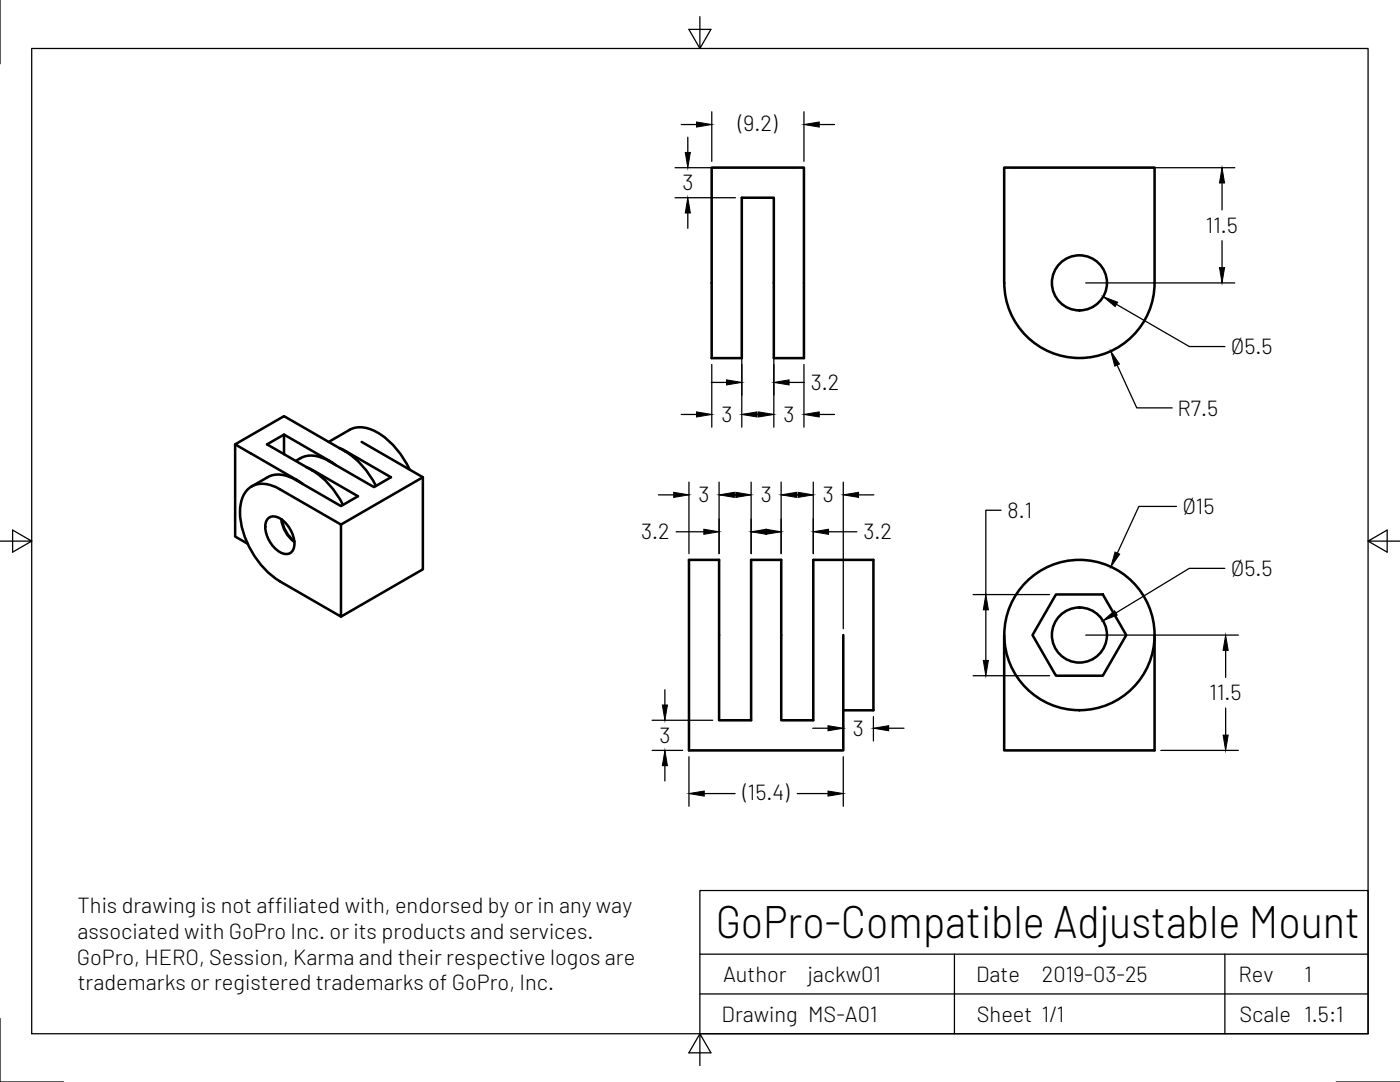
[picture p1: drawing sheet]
<svg xmlns="http://www.w3.org/2000/svg" width="279mm" height="216mm" viewBox="0 0 279 216" stroke-linecap="round" stroke-linejoin="round" font-family="sans-serif">
<!-- layer: Visible -->
<g fill="none" stroke="#000" stroke-width=".51">
<path d="M142 33.4h18.4v38.1h-6v-32h-6.4v32h-6zM200.4 33.4h30v23a15 15 0 0 1-15 15 15 15 0 0 1-15-15zM46.9 88.7v18.4l2.5 1.4M53.4 95.2l-3.2 1.9M55.8 97.6a5.3 5.3 0 0 0-6.2-.1 6.8 6.8 0 0 0-1.6 5.9 17.8 17.8 0 0 0 7.9 12.6l12.2 7v-18.3l-12.3-7.1M56.7 90.6v-3.9l10.3 6.1M56.7 86.7l-3.4 2 9 5.2M61.1 93.2l1.3 .6M62.3 93.9a16.8 16.8 0 0 1 6.1 6.8M62.4 93.8l9 5.2-3.3 2-9.1-5.2a5.6 5.6 0 0 0-5.6-.6M65.6 88.2l4.2-2.4a5.9 5.9 0 0 1 6.1 .9 17.4 17.4 0 0 1 5.8 7M67.7 89.4l10.3 5.8-3.4 2-9-5.2a5.6 5.6 0 0 0-6.6 0"/>
<path d="M68.9 90.1l-12.2-7.1-9.8 5.7 13.5 7.9M68.9 90.1a16.8 16.8 0 0 1 6.1 6.9M72.2 88.2l12.2 7v18.4l-16.3 9.4M84.4 95.2l-16.3 9.5M53.6 103.4a2.61 2.61 0 0 1 3.4 1 5.4 5.4 0 0 1 1.5 5.4 1.71 1.71 0 0 1-2.7 .4 6.2 6.2 0 0 1-2.8-5.8zM56.1 103.6a6.6 6.6 0 0 0 2.7 4.5M56.3 103.7a6.6 6.6 0 0 0 2.4 4.3M210.7 118.6h9.4l4.7 8.1-4.7 8.1h-9.4l-4.6-8.1zM168.3 126.7v23h-30.8v-38h6v32h6.4v-32h6v32h6.4v-32h12v30h-6M200.4 126.7v23h30v-23"/>
<circle cx="215.4" cy="56.4" r="5.5"/>
<circle cx="215.4" cy="126.7" r="5.5"/>
<circle cx="215.4" cy="126.7" r="15"/>
</g>
<!-- layer: Border -->
<path d="M0 0v12.7M6.3 9.7h266.7v196.6h-266.7zM139.7 3.3v6.4l2.2-3.8h-4.4l2.2 3.8M0 108h6.3l-3.8-2.2v4.4l3.8-2.2M273 108l3.8 2.2v-4.4l-3.8 2.2h6.4M0 203.2v12.7h12.7M139.7 206.3l-2.2 3.8h4.4l-2.2-3.8v6.3M266.7 215.9h12.7" fill="none" stroke="#000" stroke-width=".25"/>
<!-- layer: Dimensions -->
<g fill="none" stroke="#000" stroke-width=".25">
<path d="M134.7 33.5h24.5M134.7 39.5h12.1M136 24.8h3M137.3 27.4v3M142 22.3v9.9M160.4 22.3v9.9M163.5 24.8h3M201.7 33.5h44.7M243.9 36.5v5.4M137.3 42.5v3.1M148 40.7v44.5M154.4 40.7v44.5"/>
<path d="M216.7 56.5h29.7M243.9 48v5.4M141.9 76.3h3.1M142 72.7v12.5M157.5 76.3h3M160.4 72.7v12.5M222.8 60.7l14.6 8.5h7.1M222.9 72.9l4 8.5h7M131.4 98.7h3.1M136 82.7h3M137.5 96.2v14.3M143.5 96.2v14.3"/>
<path d="M143.8 98.7h5.8M148.3 82.7h5.8M149.9 96.2v14.3M155.9 96.2v14.3M156.2 98.7h5.8M162.3 96.2v14.3M163.5 82.7h3M168.3 96.2v29.3M171.3 98.7h3.1M134.9 106.1h5.6M149.8 106.1h3M153 106.1h3"/>
<path d="M165.4 106.1h5.6M194.2 118.6h15.3M199.8 101.8h-3.1v16.8M234.8 101h-7.5l-4.3 9.4M244.4 113.4h-7.1l-14.6 8.9M132.7 137.6v3.1M194.2 134.8h15.3M196.7 121.7v10.1M216.7 126.7h30.4M244.6 129.8v5.4M130.2 149.7h6M130.2 143.7h12"/>
<path d="M132.7 152.8v3M137.5 151v9.9M140.5 158.3h6.2M159.1 158.3h6.1M162.2 145.3h3M168.3 143v4.8M168.3 151v9.9M174.3 143v4.8M177.4 145.3h3M231.7 149.7h15.4M244.6 141.3v5.4"/>
</g>
<g fill="#000" stroke="#000" stroke-width=".2">
<path d="M136.8 30.4h1l-.5 3.1zM139 24.3l3 .5-3 .6zM160.4 24.8l3.1-.5v1.1zM243.9 33.5l.5 3h-1zM137.3 39.5l.5 3h-1zM243.4 53.4h1l-.5 3.1zM145 75.8l3 .5-3 .5zM154.4 76.3l3.1-.5v1zM220.2 59.2l2.9 1.1-.6 .9zM221.7 70.1l1.7 2.5-.9 .5zM134.5 98.2l3 .5-3 .6zM139 82.2l3 .5-3 .5z"/>
<path d="M143.5 98.7l3.1-.5v1.1zM146.9 98.2l3 .5-3 .6zM148 82.7l3.1-.5v1zM151.4 82.2l3 .5-3 .5zM155.9 98.7l3-.5v1.1zM159.3 98.2l3 .5-3 .6zM160.4 82.7l3.1-.5v1zM168.3 98.7l3-.5v1.1zM140.5 105.6l3 .5-3 .5zM152.8 105.6l3.1 .5-3.1 .5zM149.9 106.1l3.1-.5v1zM162.3 106.1l3.1-.5v1z"/>
<path d="M222.5 110.2l1 .4-1.8 2.5zM196.2 131.8h1.1l-.6 3zM196.7 118.6l.6 3.1h-1.1zM220.1 123.9l2.3-2 .6 .8zM244.6 126.7l.5 3.1h-1zM132.2 140.7h1l-.5 3zM132.7 149.7l.5 3.1h-1zM137.5 158.3l3-.5v1.1zM165.2 157.8l3.1 .5-3.1 .6zM165.2 144.8l3.1 .5-3.1 .5zM174.3 145.3l3.1-.5v1zM244.1 146.7h1l-.5 3z"/>
</g>
<!-- layer: Titleblock -->
<path d="M139.7 177.7h133.3v28.6h-133.3zM139.7 190.4h133.3M139.7 198.3h133.3M190.5 190.4v15.9M244.5 190.4v15.9" fill="none" stroke="#000" stroke-width=".25"/>
<text font-size="9.1" x="142.9" y="187.2">GoPro-Compatible Adjustable Mount</text>
<g font-size="4.4">
<text x="147.3" y="26.1">(9.2)</text>
<text x="136.2" y="38">3</text>
<text x="240.6" y="46.5">11.5</text>
<text x="245.6" y="70.6">Ø5.5</text>
<text x="161.8" y="77.8">3.2</text>
<text x="235" y="82.9">R7.5</text>
<text x="144" y="84.2">3</text>
<text x="156.4" y="84.2">3</text>
<text x="139.4" y="100.2">3</text>
<text x="151.8" y="100.2">3</text>
<text x="164.2" y="100.2">3</text>
<text x="128" y="107.6">3.2</text>
<text x="172.3" y="107.6">3.2</text>
<text x="201.1" y="103.3">8.1</text>
<text x="236" y="102.5">Ø15</text>
<text x="245.6" y="114.9">Ø5.5</text>
<text x="241.4" y="139.7">11.5</text>
<text x="131.6" y="148.2">3</text>
<text x="170.2" y="146.8">3</text>
<text x="148.2" y="159.6">(15.4)</text>
<text x="15.5" y="182.3">This drawing is not affiliated with, endorsed by or in any way</text>
<text x="15.5" y="187.4">associated with GoPro Inc. or its products and services.</text>
<text x="15.3" y="192.5">GoPro, HERO, Session, Karma and their respective logos are</text>
<text x="15.5" y="197.6">trademarks or registered trademarks of GoPro, Inc.</text>
<text x="144.3" y="195.9">Author</text>
<text x="161.2" y="196">jackw01</text>
<text x="194.8" y="195.9">Date</text>
<text x="207.9" y="196">2019-03-25</text>
<text x="247.2" y="195.9">Rev</text>
<text x="260.3" y="196">1</text>
<text x="144" y="203.8">Drawing MS-A01</text>
<text x="195" y="203.9">Sheet 1/1</text>
<text x="247.4" y="203.9">Scale 1.5:1</text>
</g>
</svg>
